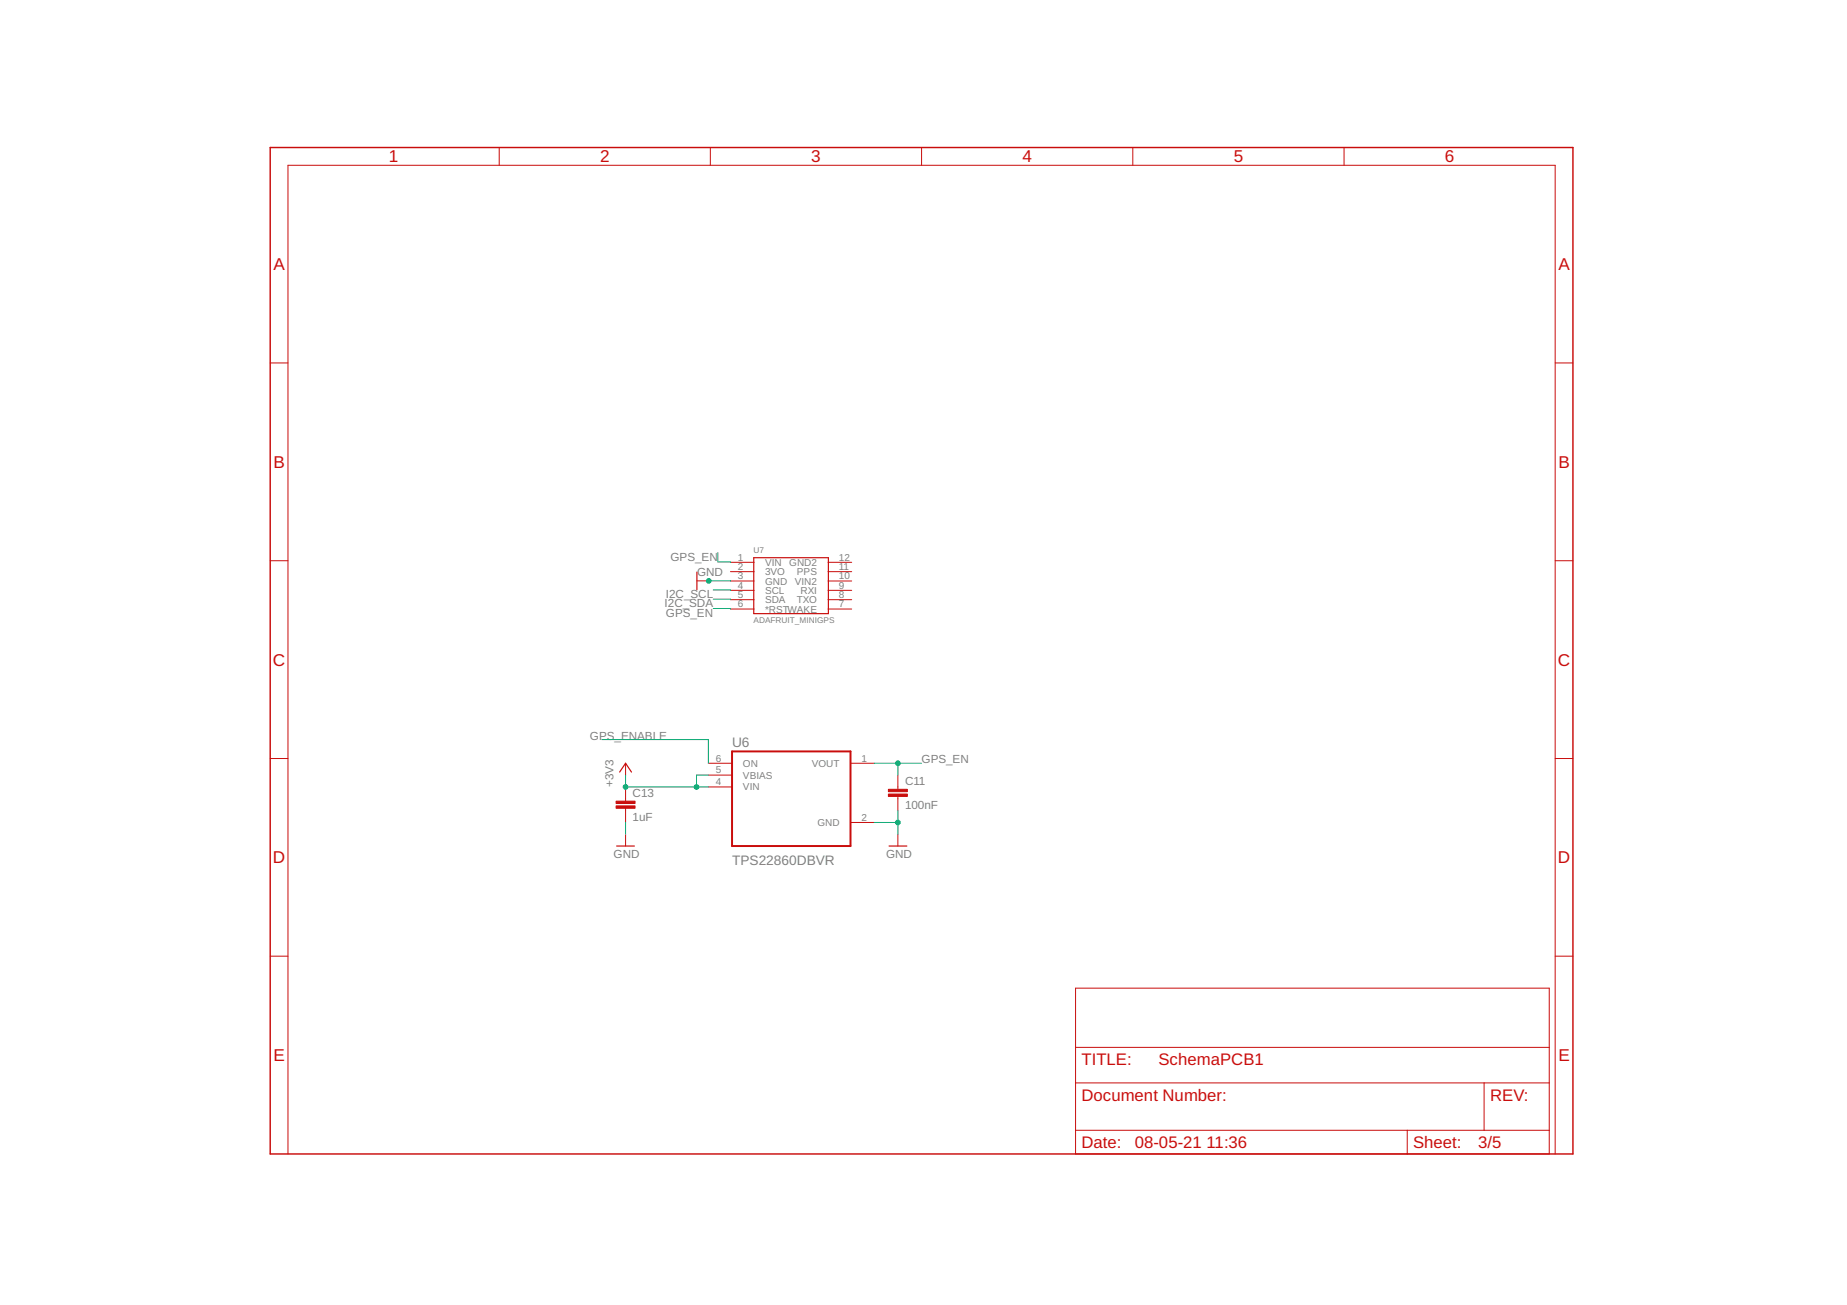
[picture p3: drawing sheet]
<svg xmlns="http://www.w3.org/2000/svg" width="297mm" height="210mm" viewBox="0 0 297 210" stroke-linecap="round" stroke-linejoin="round" font-family="sans-serif">
<path d="M43.5 23.7h209.5v161.9h-209.5z" fill="none" stroke="#c90d0c" stroke-width=".23"/>
<g fill="none" stroke="#c90d0c" stroke-width=".16">
<path d="M80.3 23.7v2.9M114.2 23.7v2.9M148.2 23.7v2.9M182.2 23.7v2.9M216.2 23.7v2.9M43.5 58.4h2.8M250.1 58.4h2.9M43.5 90.2h2.8M112.1 93.4h1.9M117.5 93.5h3.8M117.5 90.4h3.8M117.5 91.9h3.8"/>
<path d="M117.5 95h3.8M117.5 96.5h3.8M117.5 98h3.8M133.2 93.5h3.8M133.2 90.4h3.8M133.2 91.9h3.8M133.2 95h3.8M133.2 96.5h3.8M133.2 98h3.8M250.1 90.2h2.9M43.5 122h2.8M100.6 122.8v1.9"/>
<path d="M100.6 126.6v2.3M100.6 130v2.3M100.6 134.2v1.9M113.9 122.8h3.8M113.9 124.7h3.8M113.9 126.6h3.8M136.8 122.8h3.8M136.8 132.3h3.8M144.4 124.7v2.3M144.4 128.1v2.3M144.4 134.2v1.9M250.1 122h2.9"/>
<path d="M43.5 153.8h2.8M173 158.9h76.2v26.7h-76.2zM250.1 153.8h2.9M173 174.2h76.2M173 168.5h76.2M238.7 174.2v7.6M46.3 185.6v-159h203.8v159M173 181.8h76.2M226.3 181.8v3.8"/>
</g>
<path d="M117.7 120.9h19.1v15.2h-19.1z" fill="none" stroke="#c90d0c" stroke-width=".32"/>
<g fill="#c90d0c" stroke="#c90d0c" stroke-width=".16">
<path d="M142.9 127.7h3v.4h-3z"/>
<path d="M142.9 127h3v.3h-3z"/>
<path d="M99.1 129.6h3v.4h-3z"/>
<path d="M99.1 128.9h3v.3h-3z"/>
</g>
<path d="M112.1 92v2.9M121.2 89.7h12v9h-12zM99.2 136.1h2.8M99.7 124.2l.9-1.4 1 1.4M143 136.1h2.8" fill="none" stroke="#c90d0c" stroke-width=".19"/>
<g fill="none" stroke="#0dab76" stroke-width=".16">
<path d="M113.9 93.4h3.6M114.7 94.9l2.8 .1M114.7 96.4h2.8v.1M114.7 97.9h2.8v.1M115.4 88.9v1.5h2.1M117.5 93.4v.1M96.8 119h17.1v3.8M100.6 124.7v1.9h13.3M100.6 132.3v1.9M113.9 124.7h-1.9v1.9M140.6 132.3h3.8M140.6 122.8h7.6"/>
<path d="M144.4 122.8v1.9M144.4 130.4v3.8"/>
</g>
<g fill="#0dab76" stroke="#0dab76" stroke-width=".16">
<circle cx="144.4" cy="132.3" r=".38"/>
<circle cx="114" cy="93.4" r=".38"/>
<circle cx="112" cy="126.6" r=".38"/>
<circle cx="100.6" cy="126.6" r=".38"/>
<circle cx="144.4" cy="122.8" r=".38"/>
</g>
<g font-size="2.8" fill="#c90d0c">
<text x="62.5" y="26.1">1</text>
<text x="96.5" y="26.1">2</text>
<text x="130.5" y="26.1">3</text>
<text x="164.4" y="26.1">4</text>
<text x="198.4" y="26.1">5</text>
<text x="232.4" y="26.1">6</text>
<text x="44" y="43.5">A</text>
<text x="250.6" y="43.5">A</text>
<text x="44" y="75.3">B</text>
<text x="250.6" y="75.3">B</text>
<text x="43.9" y="107.1">C</text>
<text x="250.5" y="107.1">C</text>
<text x="43.9" y="138.9">D</text>
<text x="250.5" y="138.9">D</text>
<text x="44" y="170.7">E</text>
<text x="250.6" y="170.7">E</text>
</g>
<g font-size="2.7" fill="#c90d0c">
<text x="173.9" y="171.3">TITLE:</text>
<text x="186.3" y="171.3">SchemaPCB1</text>
<text x="173.9" y="177">Document Number:</text>
<text x="239.6" y="177">REV:</text>
<text x="173.9" y="184.7">Date:</text>
<text x="182.5" y="184.7">08-05-21</text>
<text x="194" y="184.7">11:36</text>
<text x="227.3" y="184.7">Sheet:</text>
<text x="237.7" y="184.7">3/5</text>
</g>
<g font-size="2.2" fill="#808080">
<text x="117.7" y="120.1">U6</text>
<text x="117.7" y="139.1">TPS22860DBVR</text>
</g>
<g font-size="1.9" fill="#808080">
<text x="107.8" y="90.2">GPS_EN</text>
<text x="112.1" y="92.7">GND</text>
<text x="106.9" y="97.7">I2C_SDA</text>
<text x="107.1" y="99.2">GPS_EN</text>
<text x="107.1" y="96.2">I2C_SCL</text>
<text x="94.9" y="118.9">GPS_ENABLE</text>
<text x="148.2" y="122.8">GPS_EN</text>
<text x="98.7" y="126.6" transform="rotate(-90 98.7 126.6)">+3V3</text>
<text x="101.7" y="132">1uF</text>
<text x="101.7" y="128.2">C13</text>
<text x="145.5" y="130.1">100nF</text>
<text x="145.5" y="126.3">C11</text>
<text x="98.7" y="138">GND</text>
<text x="142.5" y="138">GND</text>
</g>
<g font-size="1.6" fill="#808080">
<text x="118.6" y="90.2">1</text>
<text x="118.6" y="91.7">2</text>
<text x="118.6" y="93.2">3</text>
<text x="118.6" y="94.7">4</text>
<text x="123" y="91">VIN</text>
<text x="123" y="92.5">3VO</text>
<text x="123" y="94">GND</text>
<text x="123" y="95.5">SCL</text>
<text x="126.9" y="91">GND2</text>
<text x="127.8" y="94">VIN2</text>
<text x="128.2" y="92.5">PPS</text>
<text x="128.8" y="95.5">RXI</text>
<text x="134.9" y="94.7">9</text>
<text x="134.9" y="93.2">10</text>
<text x="134.9" y="91.7">11</text>
<text x="134.9" y="90.2">12</text>
<text x="118.6" y="96.2">5</text>
<text x="118.6" y="97.7">6</text>
<text x="123" y="97">SDA</text>
<text x="123" y="98.5">*RSTWAKE</text>
<text x="128.1" y="97">TXO</text>
<text x="134.9" y="97.7">7</text>
<text x="134.9" y="96.2">8</text>
<text x="115.1" y="122.5">6</text>
<text x="115.1" y="124.4">5</text>
<text x="119.5" y="123.3">ON</text>
<text x="119.5" y="125.2">VBIAS</text>
<text x="130.5" y="123.3">VOUT</text>
<text x="138.5" y="122.5">1</text>
<text x="115.1" y="126.3">4</text>
<text x="119.5" y="127.1">VIN</text>
<text x="131.5" y="132.9">GND</text>
<text x="138.5" y="132">2</text>
</g>
<g font-size="1.3" fill="#808080">
<text x="121.2" y="88.9">U7</text>
<text x="121.2" y="100.2">ADAFRUIT_MINIGPS</text>
</g>
</svg>
